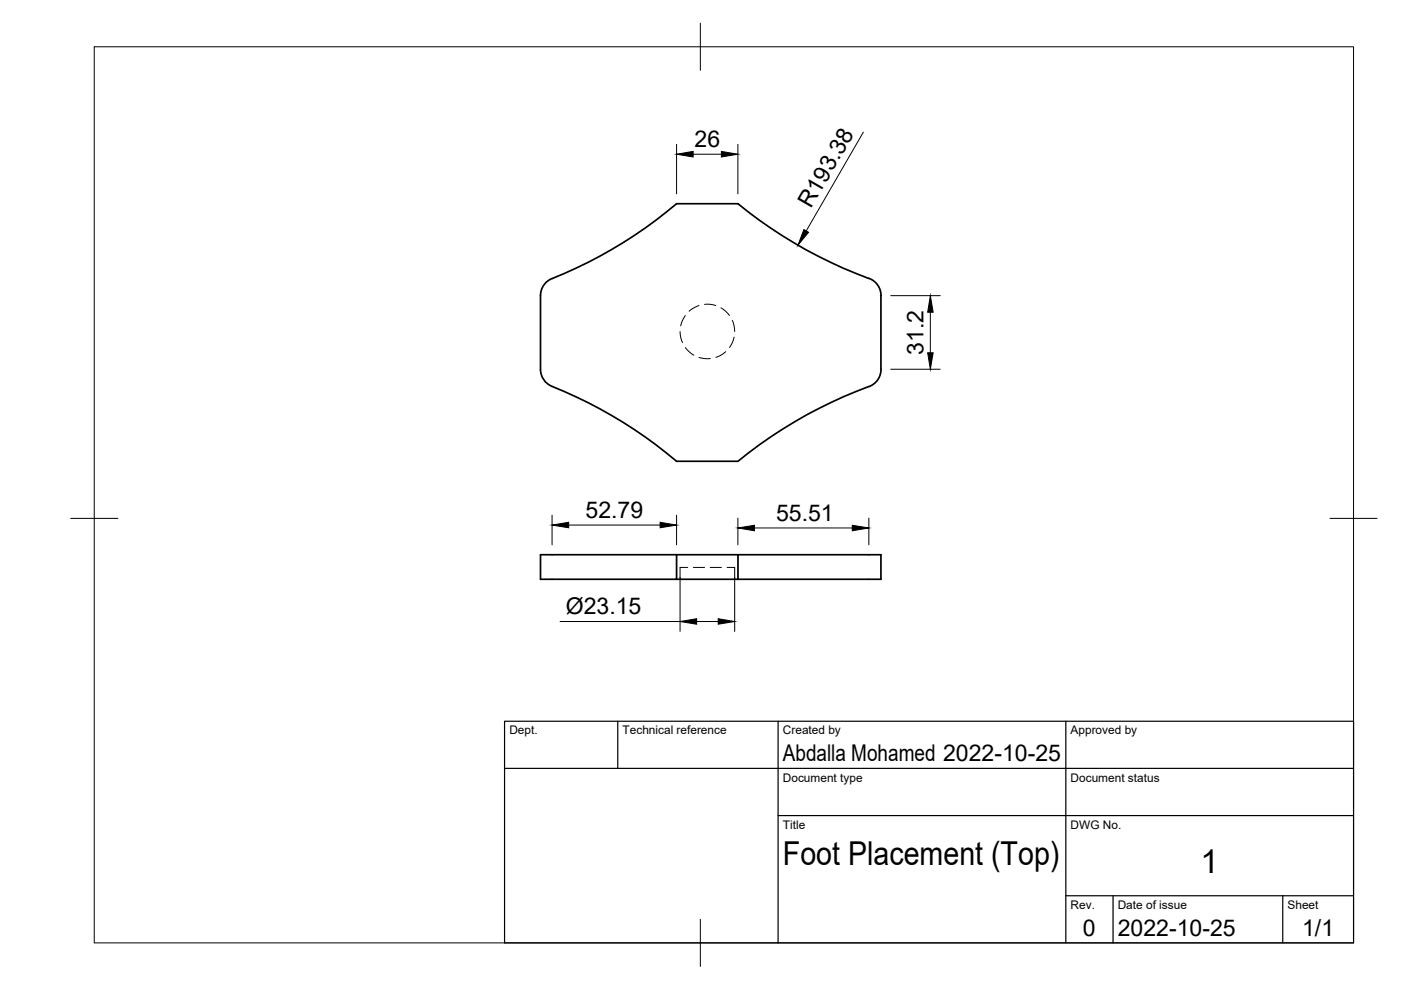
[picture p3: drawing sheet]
<svg xmlns="http://www.w3.org/2000/svg" width="297mm" height="210mm" viewBox="0 0 297 210" stroke-linecap="round" stroke-linejoin="round" font-family="sans-serif">
<!-- layer: Hidden -->
<g fill="none" stroke="#000" stroke-width=".21">
<path d="M144.2 70.3l.2 1.4 .3 .9M145.3 66.9l-.7 1.3-.3 .9M145.3 73.7l.8 .9 1 .7M148.2 64.8l-.9 .4-1.2 .8M148.2 75.8l1.1 .2h1.3M149.4 64.5h1.3l1.1 .3M152.9 65.3l.9 .6 .9 1M153.9 74.6l-1.2 .8-.9 .4M155.3 67.9l.3 1 .2 1.4M155.6 71.5l-.2 .8-.7 1.4M145.8 120.3h-1.6v2.5M147 120.3h2.4"/>
<path d="M150.6 120.3h2.4M154.2 120.3h1.6v2.5"/>
</g>
<!-- layer: Visible -->
<path d="M184.2 59a96.1 96.1 0 0 1-27.7-15.8h-13.1a98.5 98.5 0 0 1-27 16.2 3.9 3.9 0 0 0-1.8 3.3M184.2 59a3.9 3.9 0 0 1 2.6 3.7M114.6 62.7v15.6a3.9 3.9 0 0 0 2.5 3.6 96.7 96.7 0 0 1 26.3 15.9h13.1a97.4 97.4 0 0 1 27.7-15.8M186.8 62.7v15.6a3.9 3.9 0 0 1-2.6 3.7M114.6 117.6h28.8v5.2h-28.8zM143.4 117.6h13.1M143.4 122.8h13.1v-5.2h30.3v5.2h-30.3" fill="none" stroke="#000" stroke-width=".36"/>
<!-- layer: BORDER -->
<path d="M20 9.9h267v190h-267zM148.5 4.9v10M15 109.9h10M282 109.9h10M148.5 194.9v10" fill="none" stroke="#000" stroke-width=".21"/>
<!-- layer: TITLEBLOCK -->
<path d="M107 152.9h180v47h-180zM131 152.9v10M165 152.9v47M226 152.9v47M107 162.9h180M165 172.9h122M226 189.9h61M236 189.9v10M272 189.9v10" fill="none" stroke="#000" stroke-width=".25"/>
<!-- layer: FD_Dimensions -->
<g fill="none" stroke="#000" stroke-width=".21">
<path d="M143.4 30.6v10.5M147 32.7h6M156.4 30.6v10.5M183 28l-12.1 21M188.8 62.7h10.5M188.8 78.3h10.5M197.3 66.2v8.6M117.1 109.2v6.3M120.6 111.3h19.4M143.4 109.2v6.3M156.4 109.8v5.7M160 111.9h20.7"/>
<path d="M184.2 109.8v5.7M118.7 131.8h25.5M144.2 122.4v11.5M147.7 131.8h4.6M155.8 122.4v11.5"/>
</g>
<path d="M143.4 32.7l3.6-.6v1.2zM153 32.1l3.4 .6-3.4 .6zM170.4 48.7l1 .5-2.2 2.8zM197.3 62.7l.5 3.5h-1.1zM196.7 74.8h1.1l-.5 3.5zM117.1 111.3l3.5-.6v1.2zM140 110.7l3.4 .6-3.4 .6zM156.4 111.9l3.6-.5v1.1zM180.7 111.4l3.5 .5-3.5 .6zM144.2 131.8l3.5-.6v1.1zM152.3 131.2l3.5 .6-3.5 .5z" fill="#000" stroke="#000" stroke-width=".21"/>
<g font-size="7">
<text x="166" y="183.4">Foot Placement (Top)</text>
<text x="254.5" y="185.2">1</text>
</g>
<g font-size="4.9">
<text x="147.3" y="31.2">26</text>
<text x="171.9" y="44.3" transform="rotate(-60 171.9 44.3)">R193.38</text>
<text x="195.8" y="75.2" transform="rotate(-90 195.8 75.2)">31.2</text>
<text x="124.1" y="109.9">52.79</text>
<text x="164.5" y="110.5">55.51</text>
<text x="120" y="130.2">Ø23.15</text>
<text x="166" y="161.4">Abdalla Mohamed 2022-10-25</text>
<text x="229.6" y="198.6">0</text>
<text x="237" y="198.4">2022-10-25</text>
<text x="276.1" y="198.6">1/1</text>
</g>
<g font-size="2.5">
<text x="108" y="155.7">Dept.</text>
<text x="132" y="155.7">Technical reference</text>
<text x="166" y="155.7">Created by</text>
<text x="227" y="155.7">Approved by</text>
<text x="166" y="165.7">Document type</text>
<text x="227" y="165.7">Document status</text>
<text x="166" y="175.7">Title</text>
<text x="227" y="175.7">DWG No.</text>
<text x="227" y="192.7">Rev.</text>
<text x="237" y="192.7">Date of issue</text>
<text x="273" y="192.7">Sheet</text>
</g>
</svg>
